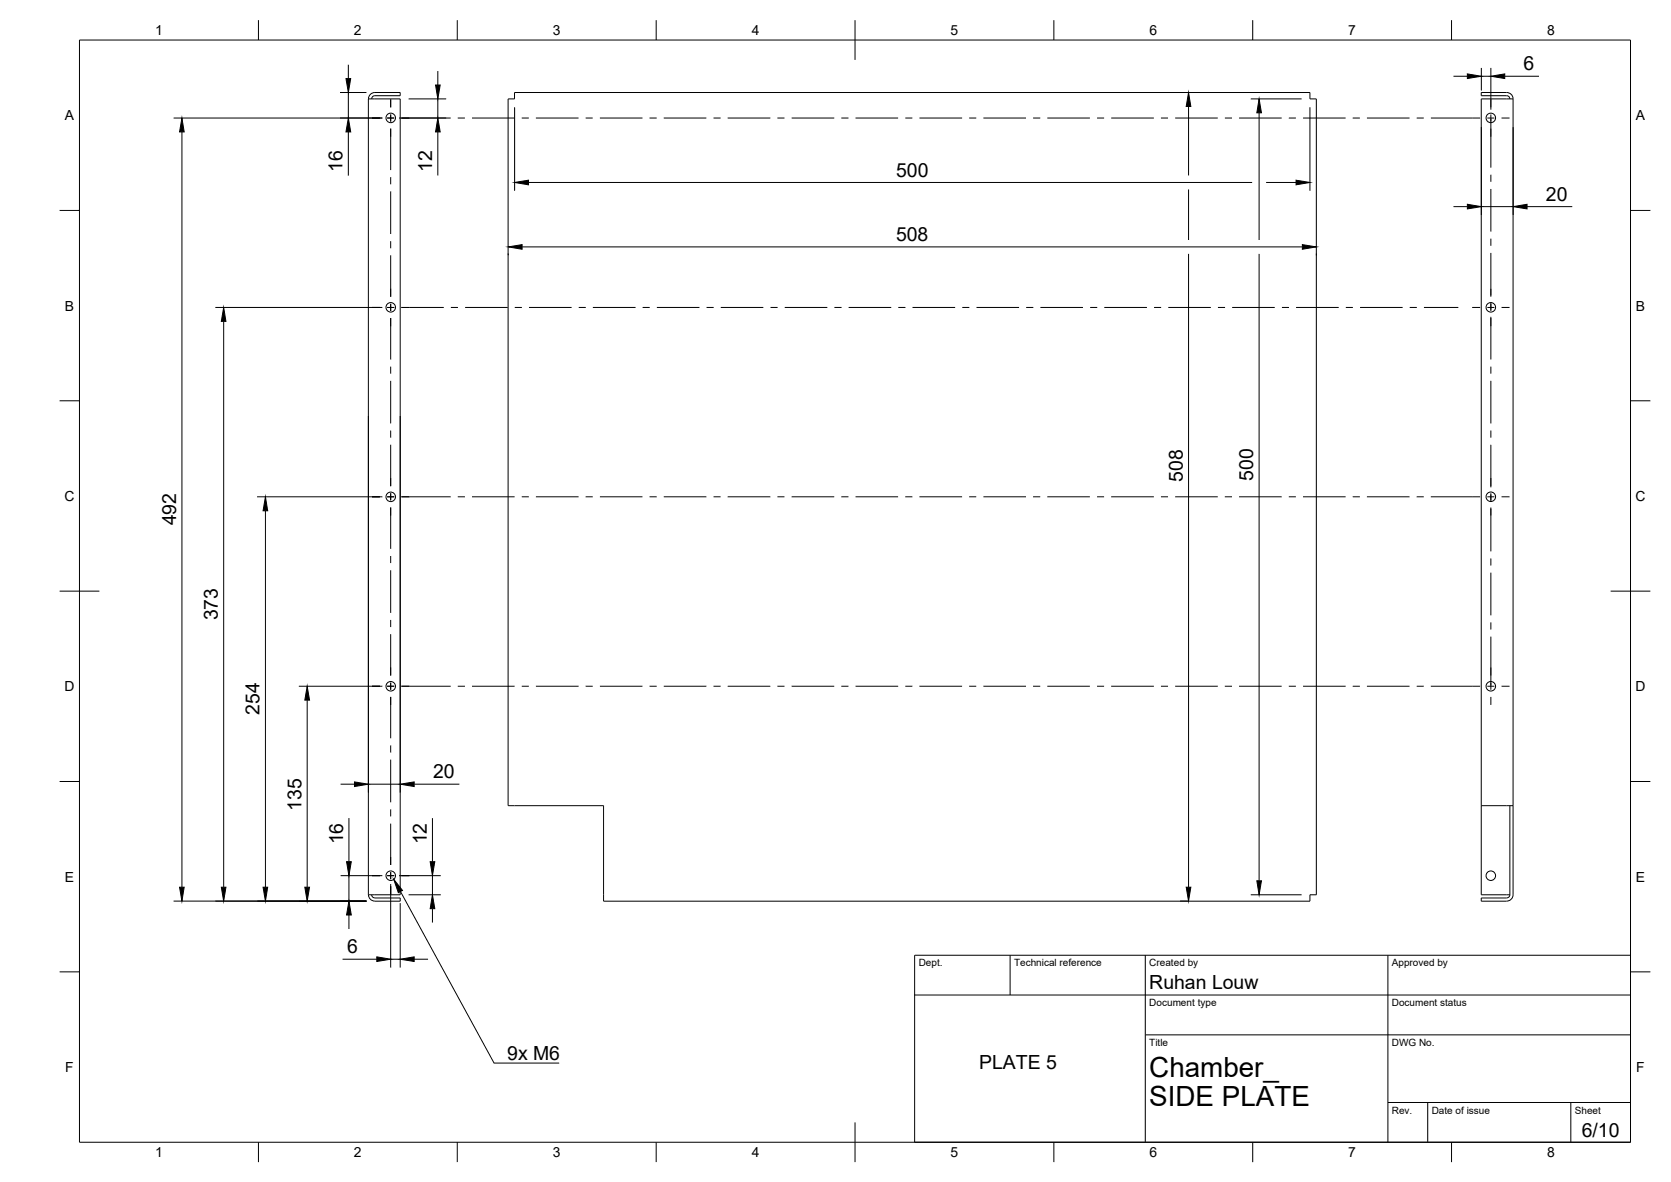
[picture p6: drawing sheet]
<svg xmlns="http://www.w3.org/2000/svg" width="420mm" height="297mm" viewBox="0 0 420 297" stroke-linecap="round" stroke-linejoin="round" font-family="sans-serif">
<!-- layer: Visible -->
<g fill="none" stroke="#000" stroke-width=".25">
<path d="M92.6 24.9h8v200h-8M92.6 24.9v200M92.6 24.8a1.6 1.6 0 0 1 1.6-1.6h6.4v.9h-6.4a.79 .79 0 0 0-.7 .7M127.8 24.9h1.6v-1.7h200v1.7h1.6v200h-1.6v1.6h-177.6v-24h-24zM379.6 24.8a.79 .79 0 0 0-.8-.7h-6.4v-.9h6.5a1.6 1.6 0 0 1 1.5 1.6M380.4 24.9v199.9a1.6 1.6 0 0 1-1.5 1.6M380.4 24.9h-8v200h7.2M372.4 202.5h8M379.6 202.5v22.4M92.6 224.8a1.6 1.6 0 0 0 1.6 1.6M93.5 224.8a.79 .79 0 0 0 .7 .8l6.4 .1v.8h-6.4M379.6 224.8a.79 .79 0 0 1-.7 .8l-6.5 .1v.8h6.4"/>
<circle cx="98.2" cy="29.6" r="1.2"/>
<circle cx="374.9" cy="29.6" r="1.2"/>
<circle cx="98.2" cy="77.2" r="1.2"/>
<circle cx="374.9" cy="77.2" r="1.2"/>
<circle cx="98.2" cy="124.9" r="1.2"/>
<circle cx="374.9" cy="124.8" r="1.2"/>
<circle cx="98.2" cy="172.5" r="1.2"/>
<circle cx="374.9" cy="172.5" r="1.2"/>
<circle cx="98.2" cy="220.1" r="1.2"/>
<circle cx="374.9" cy="220.1" r="1.2"/>
</g>
<!-- layer: BORDER -->
<g fill="none" stroke="#000" stroke-width=".25">
<path d="M20 10.1h390v276.9h-390zM65 5.1v5M115 5.1v5M165 5.1v5M215 5.1v10M265 5.1v5M315 5.1v5M365 5.1v5M15 52.9h5M410 52.9h5M15 100.7h5M410 100.7h5"/>
<path d="M15 148.6h10M405 148.6h10M15 196.4h5M410 196.4h5M15 244.2h5M410 244.2h5M65 287v5M115 287v5M165 287v5M215 282.1v9.9M265 287v5M315 287v5"/>
<path d="M365 287v5"/>
</g>
<!-- layer: TITLEBLOCK -->
<path d="M230 240.1h180v46.9h-180zM230 250h180M254 240.1v9.9M288 240.1v46.9M349 240.1v46.9M288 260.1h122M349 277.1h61M359 277.1v9.9M395 277.1v9.9" fill="none" stroke="#000" stroke-width=".25"/>
<!-- layer: Smart Centers -->
<g fill="none" stroke="#000" stroke-width=".25">
<path d="M93.5 29.7h2M97.3 29.7h1.8M98.2 25v2M98.2 28.8v1.8M98.2 32.3v10.4M100.9 29.7h12.4M115.1 29.7h1.8M118.7 29.7h10.7M131.2 29.7h1.8M134.7 29.7h10.8M147.3 29.7h1.7M150.8 29.7h10.7"/>
<path d="M163.3 29.7h1.8M166.9 29.7h10.7M179.4 29.7h1.8M183 29.7h10.7M195.5 29.7h1.8M199.1 29.7h10.7M211.5 29.7h1.8M215.1 29.7h10.7M227.6 29.7h1.8M231.2 29.7h10.7M243.7 29.7h1.8M247.3 29.7h10.7"/>
<path d="M259.8 29.7h1.8M263.3 29.7h10.7M275.8 29.7h1.8M279.4 29.7h10.7M291.9 29.7h1.8M295.5 29.7h10.7M308 29.7h1.8M311.6 29.7h10.7M324.1 29.7h1.7M327.6 29.7h10.7M340.1 29.7h1.8M343.7 29.7h10.7"/>
<path d="M356.2 29.7h1.8M359.8 29.7h12.4M374 29.7h1.8M374.9 25v2M374.9 28.8v13.3M377.5 29.7h2.1M98.2 44.5v1.8M98.2 48.1v10.7M374.9 43.9v1.8M374.9 47.5v10.7M374.9 60v1.8M93.5 77.3h2"/>
<path d="M97.3 77.3h1.8M98.2 60.6v1.8M98.2 64.2v10.4M98.2 76.4v1.8M98.2 79.9v10.4M100.9 77.3h10.7M113.4 77.3h1.7M116.9 77.3h10.8M129.4 77.3h1.8M133 77.3h10.7M145.5 77.3h1.8M149.1 77.3h10.7"/>
<path d="M161.6 77.3h1.8M165.2 77.3h10.7M177.7 77.3h1.8M181.2 77.3h10.7M193.7 77.3h1.8M197.3 77.3h10.7M209.8 77.3h1.8M213.4 77.3h10.7M225.9 77.3h1.8M229.4 77.3h10.8M242 77.3h1.7M245.5 77.3h10.7"/>
<path d="M258 77.3h1.8M261.6 77.3h10.7M274.1 77.3h1.8M277.7 77.3h10.7M290.2 77.3h1.8M293.8 77.3h10.7M306.2 77.3h1.8M309.8 77.3h10.7M322.3 77.3h1.8M325.9 77.3h10.7M338.4 77.3h1.8M342 77.3h10.7"/>
<path d="M354.5 77.3h1.8M358 77.3h8.7M370.2 77.3h2M374 77.3h1.8M374.9 63.5v11.1M374.9 76.1v2.1M374.9 79.6v10.7M377.5 77.3h2.1M98.2 92.1v1.8M98.2 95.7v10.7M374.9 92.1v1.8M374.9 95.7v10.7"/>
<path d="M98.2 108.2v1.8M98.2 111.8v10.4M374.9 108.2v1.8M374.9 111.8v10.7M93.5 124.8h2M97.3 124.8h1.8M98.2 124v1.7M98.2 127.5v10.4M98.2 139.7v1.8M100.9 124.8h12.4M115.1 124.8h1.8M118.7 124.8h10.7"/>
<path d="M131.2 124.8h1.8M134.7 124.8h10.8M147.3 124.8h1.7M150.8 124.8h10.7M163.3 124.8h1.8M166.9 124.8h10.7M179.4 124.8h1.8M183 124.8h10.7M195.5 124.8h1.8M199.1 124.8h10.7M211.5 124.8h1.8M215.1 124.8h10.7"/>
<path d="M227.6 124.8h1.8M231.2 124.8h10.7M243.7 124.8h1.8M247.3 124.8h10.7M259.8 124.8h1.8M263.3 124.8h10.7M275.8 124.8h1.8M279.4 124.8h10.7M291.9 124.8h1.8M295.5 124.8h10.7M308 124.8h1.8M311.6 124.8h10.7"/>
<path d="M324.1 124.8h1.7M327.6 124.8h10.7M340.1 124.8h1.8M343.7 124.8h10.7M356.2 124.8h1.8M359.8 124.8h12.4M374 124.8h1.8M374.9 124v2.1M374.9 127.5v11.1M377.5 124.8h2.1M98.2 143.3v10.7M98.2 155.8v1.8"/>
<path d="M98.2 159.4v10.4M374.9 140.3v1.8M374.9 143.9v10.7M374.9 156.4v1.8M374.9 160v13.3M93.5 172.5h2M97.3 172.5h1.8M98.2 171.6v1.7M98.2 175.1v10.4M100.9 172.5h12.4M115.1 172.5h1.8M118.7 172.5h10.7"/>
<path d="M131.2 172.5h1.8M134.7 172.5h10.8M147.3 172.5h1.7M150.8 172.5h10.7M163.3 172.5h1.8M166.9 172.5h10.7M179.4 172.5h1.8M183 172.5h10.7M195.5 172.5h1.8M199.1 172.5h10.7M211.5 172.5h1.8M215.1 172.5h10.7"/>
<path d="M227.6 172.5h1.8M231.2 172.5h10.7M243.7 172.5h1.8M247.3 172.5h10.7M259.8 172.5h1.8M263.3 172.5h10.7M275.8 172.5h1.8M279.4 172.5h10.7M291.9 172.5h1.8M295.5 172.5h10.7M308 172.5h1.8M311.6 172.5h10.7"/>
<path d="M324.1 172.5h1.7M327.6 172.5h10.7M340.1 172.5h1.8M343.7 172.5h10.7M356.2 172.5h1.8M359.8 172.5h12.4M374 172.5h1.8M374.9 175.1v2.1M377.5 172.5h2.1M98.2 187.3v1.8M98.2 190.9v10.7M98.2 203.4v1.8"/>
<path d="M98.2 207v10.4M98.2 219.2v1.7M93.5 220.1h2M97.3 220.1h1.8M98.2 222.7v2.1M100.9 220.1h2"/>
</g>
<!-- layer: FD_Dimensions -->
<g fill="none" stroke="#000" stroke-width=".25">
<path d="M87.6 16.3v3.5M110.1 17.9v3.5M365.5 19.2h3.5M372.5 17.1v5.7M372.5 19.2h2.4M374.9 17.1v10.5M378.4 19.2h8.6M43.6 29.7h52.5M45.7 33.2v189.8M85.5 23.2h6.6M87.6 23.2v6.5M87.6 33.2v10.9"/>
<path d="M100.3 29.7h11.9M102.7 24.9h9.5M110.1 24.9v4.8M110.1 33.2v10.9M129.4 27v20.9M296.7 23.2h2M298.9 26.8v17.3M314.5 24.9h12.8M316.6 28.3v32M329.4 27v20.9M372.5 31.9v22.1M380.5 31.9v22.1"/>
<path d="M132.9 45.9h181.9M298.9 47.6v12.7M318.3 45.9h7.6M365.5 51.9h3.5M372.5 51.9h8M384 51.9h11.3M54.1 77.3h42M127.8 63.7v.5M131.3 62h196.2M298.9 63.8v159.2M316.6 63.8v157.5M331 63.7v.5"/>
<path d="M56.2 80.8v142.2M92.6 104.5v94.7M100.6 104.5v94.7M64.6 124.8h31.5M66.7 128.4v94.6M75.1 172.5h21M77.2 175.9v47.1M85.6 197.1h3.5M92.6 197.1h8M104.1 197.1h11.4M87.7 205.6v10.9M108.7 205.6v10.9"/>
<path d="M43.6 226.4h48.5M85.6 220.1h10.5M87.7 220.1v6.3M87.7 229.9v3.6M98.2 222.2v20.9M100.3 220.1h10.5M100.6 227v16.1M102.7 224.9h8.1M108.7 220.1v4.8M108.7 228.4v3.4M296.7 226.4h2M314.5 224.9h12.8"/>
<path d="M86.1 241.1h8.6M98.2 241.1h2.4M104.1 241.1h3.5"/>
</g>
<g fill="#000" stroke="#000" stroke-width=".25">
<path d="M87 19.8h1.2l-.6 3.4zM369 18.6l3.5 .6-3.5 .5zM374.9 19.2l3.5-.6v1.1zM45.7 29.7l.6 3.5h-1.2zM87.6 29.7l.6 3.5h-1.2zM109.5 21.4h1.2l-.6 3.5zM110.1 29.7l.6 3.5h-1.2zM298.9 23.2l.5 3.6h-1.1zM316.6 24.9l.6 3.4h-1.2zM129.4 45.9l3.5-.6v1.1zM325.9 45.3l3.5 .6-3.5 .5zM369 51.3l3.5 .6-3.5 .6z"/>
<path d="M380.5 51.9l3.5-.6v1.2zM127.8 62l3.5-.5v1.1zM327.5 61.5l3.5 .5-3.5 .6zM56.2 77.3l.6 3.5h-1.2zM66.7 124.8l.6 3.6h-1.2zM77.2 172.5l.6 3.4h-1.2zM89.1 196.5l3.5 .6-3.5 .6zM100.6 197.1l3.5-.6v1.2zM87.1 216.5h1.2l-.6 3.6zM108.2 216.5h1.1l-.6 3.6zM45.1 223h1.2l-.6 3.4zM55.6 223h1.2l-.6 3.4z"/>
<path d="M66.1 223h1.2l-.6 3.4zM76.6 223h1.2l-.6 3.4zM87.7 226.4l.6 3.5h-1.2zM108.7 224.9l.6 3.5h-1.1zM298.3 223h1.1l-.5 3.4zM316 221.3h1.2l-.6 3.6zM94.7 240.5l3.5 .6-3.5 .5zM100.6 241.1l3.5-.6v1.1z"/>
</g>
<!-- layer: Hole Notes -->
<path d="M99 221l2.2 2.8-1 .5z" fill="#000" stroke="#000" stroke-width=".25"/>
<path d="M100.7 224l23.5 43.2h16.4" fill="none" stroke="#000" stroke-width=".25"/>
<g font-size="7">
<text x="289" y="270.6">Chamber_</text>
<text x="289" y="278.1">SIDE PLATE</text>
</g>
<g font-size="4.9">
<text x="383.1" y="17.7">6</text>
<text x="86.1" y="43.3" transform="rotate(-90 86.1 43.3)">16</text>
<text x="108.7" y="43.2" transform="rotate(-90 108.7 43.2)">12</text>
<text x="225.3" y="44.4">500</text>
<text x="388.7" y="50.5">20</text>
<text x="225.3" y="60.6">508</text>
<text x="297.4" y="121.1" transform="rotate(-90 297.4 121.1)">508</text>
<text x="315.1" y="120.8" transform="rotate(-90 315.1 120.8)">500</text>
<text x="44.3" y="132" transform="rotate(-90 44.3 132)">492</text>
<text x="54.8" y="155.9" transform="rotate(-90 54.8 155.9)">373</text>
<text x="65.3" y="179.7" transform="rotate(-90 65.3 179.7)">254</text>
<text x="108.9" y="195.6">20</text>
<text x="75.8" y="203.7" transform="rotate(-90 75.8 203.7)">135</text>
<text x="86.3" y="212.2" transform="rotate(-90 86.3 212.2)">16</text>
<text x="107.3" y="212.2" transform="rotate(-90 107.3 212.2)">12</text>
<text x="87.3" y="239.6">6</text>
<text x="289" y="248.5">Ruhan Louw</text>
<text x="127.5" y="266.5">9x M6</text>
<text x="246.2" y="268.7">PLATE 5</text>
<text x="397.7" y="285.7">6/10</text>
</g>
<g font-size="3.5">
<text x="39" y="8.8">1</text>
<text x="89" y="8.8">2</text>
<text x="139" y="8.8">3</text>
<text x="189" y="8.8">4</text>
<text x="239" y="8.8">5</text>
<text x="289" y="8.8">6</text>
<text x="339" y="8.8">7</text>
<text x="389" y="8.8">8</text>
<text x="16.3" y="30.2">A</text>
<text x="411.3" y="30.2">A</text>
<text x="16.3" y="78">B</text>
<text x="411.3" y="78">B</text>
<text x="16.2" y="125.9">C</text>
<text x="411.2" y="125.9">C</text>
<text x="16.2" y="173.7">D</text>
<text x="411.2" y="173.7">D</text>
<text x="16.3" y="221.6">E</text>
<text x="411.3" y="221.6">E</text>
<text x="16.4" y="269.4">F</text>
<text x="411.4" y="269.4">F</text>
<text x="39" y="290.8">1</text>
<text x="89" y="290.8">2</text>
<text x="139" y="290.8">3</text>
<text x="189" y="290.8">4</text>
<text x="239" y="290.8">5</text>
<text x="289" y="290.8">6</text>
<text x="339" y="290.8">7</text>
<text x="389" y="290.8">8</text>
</g>
<g font-size="2.5">
<text x="231" y="242.9">Dept.</text>
<text x="255" y="242.9">Technical reference</text>
<text x="289" y="242.9">Created by</text>
<text x="350" y="242.9">Approved by</text>
<text x="289" y="252.8">Document type</text>
<text x="350" y="252.8">Document status</text>
<text x="289" y="262.9">Title</text>
<text x="350" y="262.9">DWG No.</text>
<text x="350" y="279.9">Rev.</text>
<text x="360" y="279.9">Date of issue</text>
<text x="396" y="279.9">Sheet</text>
</g>
</svg>
